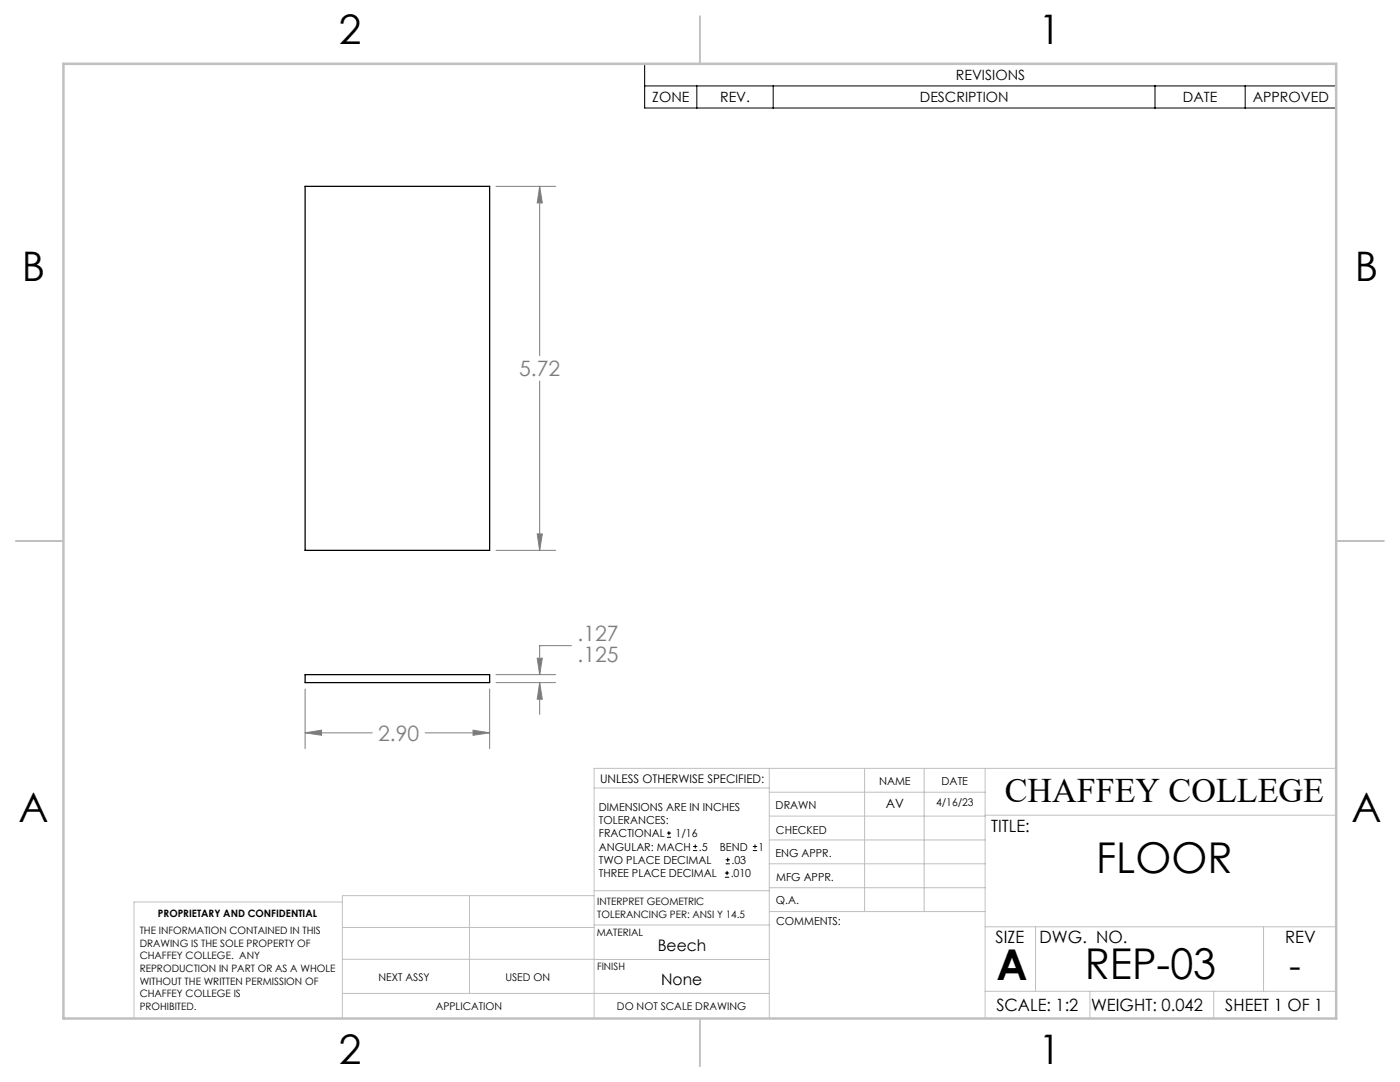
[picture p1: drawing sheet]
<svg xmlns="http://www.w3.org/2000/svg" width="279mm" height="216mm" viewBox="0 0 279 216" stroke-linecap="round" stroke-linejoin="round" font-family="sans-serif">
<path d="M60.9 37.2h36.8v72.6h-36.8zM60.9 134.6h36.8v1.6h-36.8z" fill="none" stroke="#000" stroke-width=".25"/>
<g fill="none" stroke="#000" stroke-width=".2">
<path d="M128.7 12.7h138v8.9h-138zM128.7 17.1h138M139.1 17.1v4.5M154.3 17.1v4.5M230.5 17.1v4.5M248.5 17.1v4.5M133.1 167.1h.8M133.1 166.2h.8M133.5 165.8v.9M138.3 169.7h.8M138.3 168.9h.8M138.7 168.5v.8"/>
<path d="M144.7 175h.8M144.7 174.2h.8M144.8 172.4h.9M144.8 171.6h.9M145.1 173.8v.8M145.2 171.1v.9M150.2 169.7h.9M150.2 168.9h.9M150.7 168.5v.8"/>
</g>
<g fill="none" stroke="#808080" stroke-width=".2">
<path d="M99 37.2h11.9M107.7 37.2l.5 3.3h-1zM107.7 37.2v33.8M107.7 76v33.8M99 109.8h11.9M107.2 106.5h1l-.5 3.3zM60.9 137.5v11.9M97.7 137.5v11.9M99 136.2h11.9M99 134.6h11.9M107.2 131.3h1l-.5 3.3zM107.7 136.2l.5 3.3h-1z"/>
<path d="M107.7 136.2v6.4M114.1 128.8h-6.4v5.8M60.9 146.2l3.3-.5v1zM60.9 146.2h13.4M84.8 146.2h12.9M94.4 145.7l3.3 .5-3.3 .5z"/>
</g>
<g fill="none" stroke="#c0c0c0" stroke-width=".2">
<path d="M118.6 157.2h34.9M153.5 153.3v49.9M153.5 158.1h43.1M172.5 153.3v28.6M184.4 153.3v28.6M196.6 153.3v49.9M266.7 153.3h-148.1v49.9M68.3 180h-41.6v23.2M93.7 178.7v19.5M118.6 178.7h-50.3v24.5M118.6 177.7h35M153.5 167.6h43.1"/>
<path d="M153.5 162.8h43.1M153.5 172.4h43.1M153.5 177.1h43.1M196.6 162.7h70.1M68.3 198.2h85.2M68.3 191.4l85.2 .1M68.3 185.1h50.3M118.6 184.6h35M153.6 181.9h43M196.6 197.8h70.1M196.6 184.9h70.1M206.7 184.9v12.9"/>
<path d="M217.5 197.8v5.4M242.2 197.8v5.4M252.2 184.9v12.9"/>
</g>
<path d="M139.7 3.2v9.5M3.1 107.9h9.6M266.7 107.9h9.5M139.7 203.2v9.6" fill="none" stroke="#c0c0c0" stroke-width=".25"/>
<path d="M12.7 12.7h254v190.5h-254z" fill="none" stroke="#c0c0c0" stroke-width=".5"/>
<path d="M60.9 146.2l3.3-.5v1zM94.4 145.7l3.3 .5-3.3 .5zM107.7 136.2l.5 3.3h-1zM107.2 131.3h1l-.5 3.3zM107.2 106.5h1l-.5 3.3zM107.7 37.2l.5 3.3h-1z" fill="#808080"/>
<g font-size="8.5">
<text x="218.8" y="174.2">FLOOR</text>
<text x="198.9" y="195.5">A</text>
<text x="216.5" y="195.4">REP-03</text>
</g>
<g font-size="8.1">
<text x="67.6" y="8.9">2</text>
<text x="207.3" y="8.9">1</text>
<text x="4.4" y="56.1">B</text>
<text x="270.4" y="56.1">B</text>
<text x="3.7" y="164.1">A</text>
<text x="269.7" y="164.1">A</text>
<text x="67.6" y="212.4">2</text>
<text x="207.3" y="212.4">1</text>
</g>
<text font-size="7.1" x="257.3" y="195.1">-</text>
<text font-size="6.9" x="200.5" y="160.1">CHAFFEY COLLEGE</text>
<g font-size="4.2" fill="#808080">
<text x="103.6" y="75.1">5.72</text>
<text x="115.3" y="127.9">.127</text>
<text x="115.3" y="132">.125</text>
<text x="75.5" y="147.8">2.90</text>
</g>
<g font-size="3.4">
<text x="197.8" y="166">TITLE:</text>
<text x="198.7" y="188.1">SIZE</text>
<text x="207.5" y="188.1">DWG. NO.</text>
<text x="256.5" y="188.2">REV</text>
<text x="198.8" y="201.7">SCALE: 1:2</text>
<text x="217.7" y="201.8">WEIGHT: 0.042</text>
<text x="244.5" y="201.7">SHEET 1 OF 1</text>
</g>
<g font-size="3.2">
<text x="131.3" y="189.8">Beech</text>
<text x="132" y="196.6">None</text>
</g>
<g font-size="2.8">
<text x="190.8" y="16">REVISIONS</text>
<text x="130.2" y="20.4">ZONE</text>
<text x="143.7" y="20.4">REV.</text>
<text x="183.6" y="20.4">DESCRIPTION</text>
<text x="236.1" y="20.4">DATE</text>
<text x="250" y="20.4">APPROVED</text>
</g>
<text font-size="2.5" x="176.8" y="161.3">AV</text>
<text font-size="2.4" x="119.8" y="156.2">UNLESS OTHERWISE SPECIFIED:</text>
<g font-size="2.2">
<text x="119.5" y="161.8">DIMENSIONS ARE IN INCHES</text>
<text x="154.8" y="161.4">DRAWN</text>
<text x="175.4" y="156.6">NAME</text>
<text x="187.9" y="156.7">DATE</text>
<text x="119.5" y="164.4">TOLERANCES:</text>
<text x="119.5" y="167.1">FRACTIONAL</text>
<text x="134.8" y="167.1">1/16</text>
<text x="154.9" y="166.3">CHECKED</text>
<text x="119.5" y="172.4">TWO PLACE DECIMAL</text>
<text x="119.5" y="169.7">ANGULAR: MACH</text>
<text x="139.5" y="169.7">.5</text>
<text x="143.6" y="169.7">BEND</text>
<text x="146" y="172.4">.03</text>
<text x="151.4" y="169.7">1</text>
<text x="154.8" y="171">ENG APPR.</text>
<text x="119.5" y="175">THREE PLACE DECIMAL</text>
<text x="145.8" y="175">.010</text>
<text x="154.9" y="175.7">MFG APPR.</text>
<text x="154.9" y="180.4">Q.A.</text>
<text x="154.9" y="184.6">COMMENTS:</text>
</g>
<g font-size="2.1">
<text x="186.8" y="160.7">4/16/23</text>
<text x="75.5" y="195.7">NEXT ASSY</text>
<text x="100.9" y="195.7">USED ON</text>
<text x="86.9" y="201.5">APPLICATION</text>
<text x="123.1" y="201.6">DO NOT SCALE DRAWING</text>
</g>
<g font-size="2">
<text x="31.5" y="182.9">PROPRIETARY AND CONFIDENTIAL</text>
<text x="119.2" y="180.6">INTERPRET GEOMETRIC</text>
<text x="119.2" y="183.1">TOLERANCING PER: ANSI Y 14.5</text>
<text x="27.9" y="186.4">THE INFORMATION CONTAINED IN THIS</text>
<text x="27.9" y="188.9">DRAWING IS THE SOLE PROPERTY OF</text>
<text x="27.9" y="191.4">CHAFFEY COLLEGE. ANY</text>
<text x="119.1" y="186.7">MATERIAL</text>
<text x="27.9" y="193.9">REPRODUCTION IN PART OR AS A WHOLE</text>
<text x="27.9" y="196.5">WITHOUT THE WRITTEN PERMISSION OF</text>
<text x="119.1" y="193.5">FINISH</text>
<text x="27.9" y="199">CHAFFEY COLLEGE IS</text>
<text x="27.9" y="201.5">PROHIBITED.</text>
</g>
</svg>
